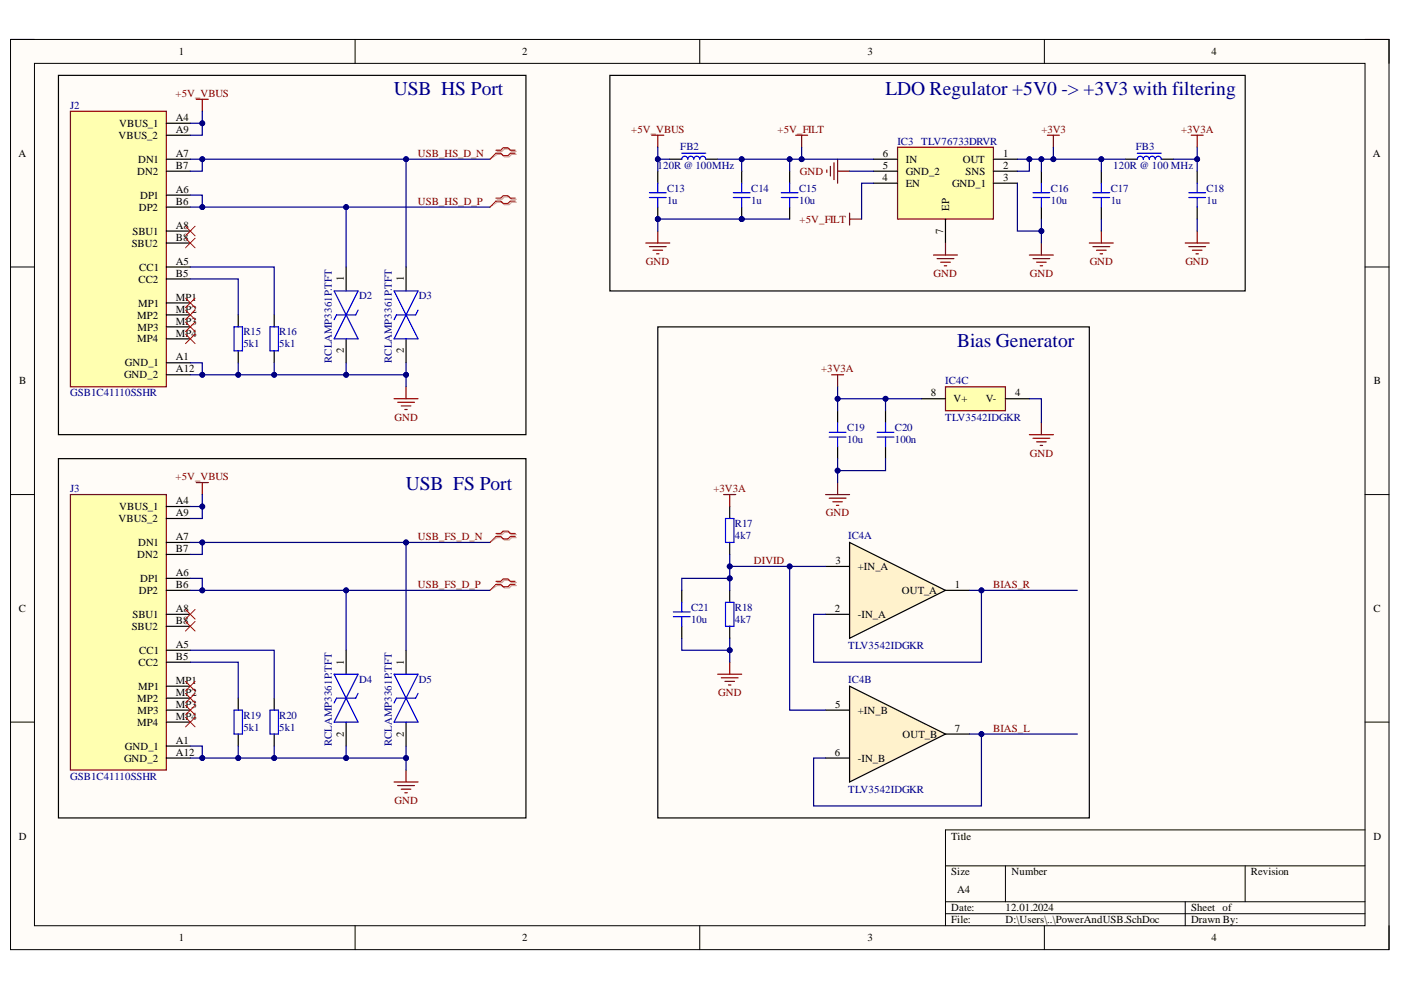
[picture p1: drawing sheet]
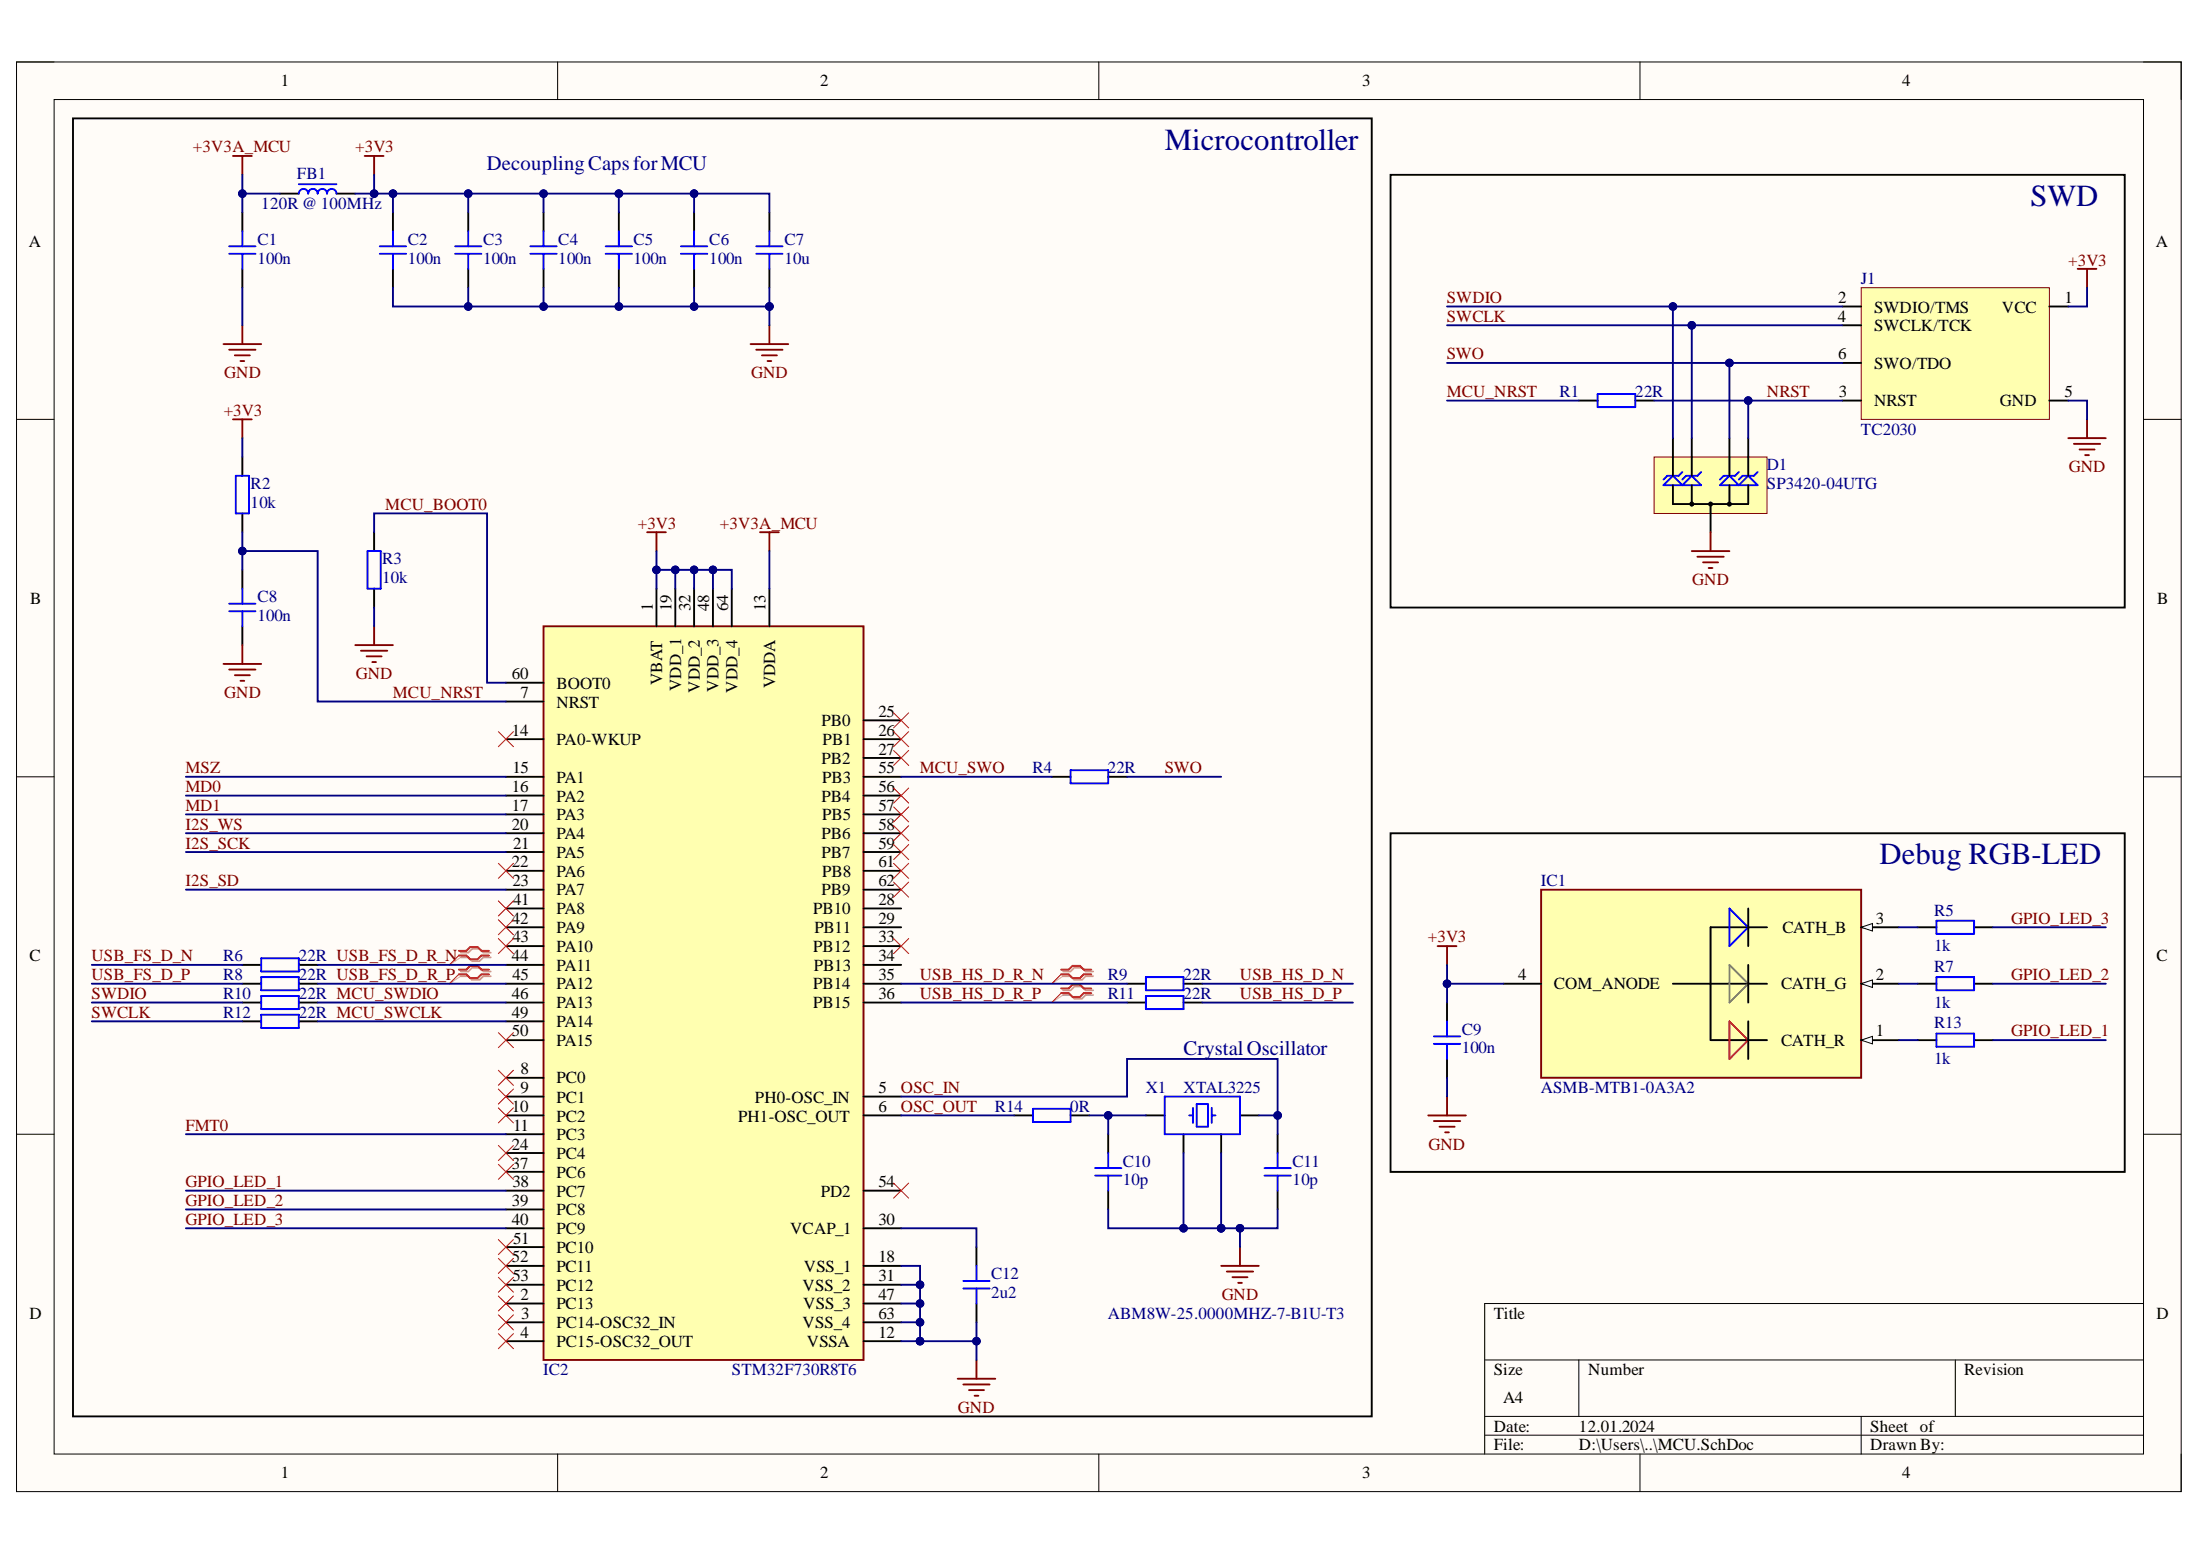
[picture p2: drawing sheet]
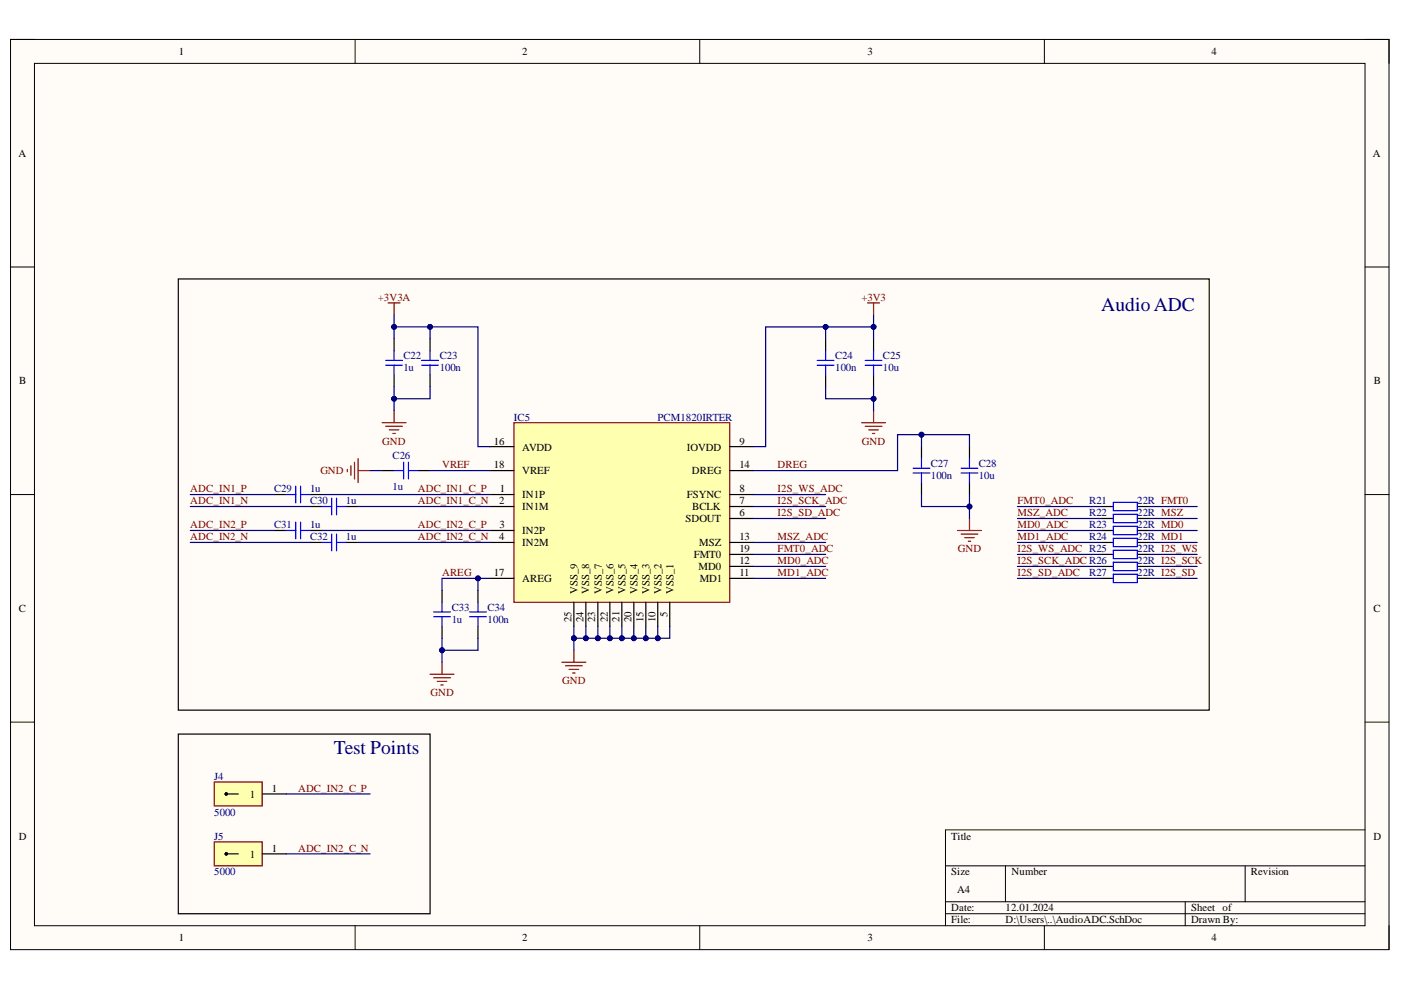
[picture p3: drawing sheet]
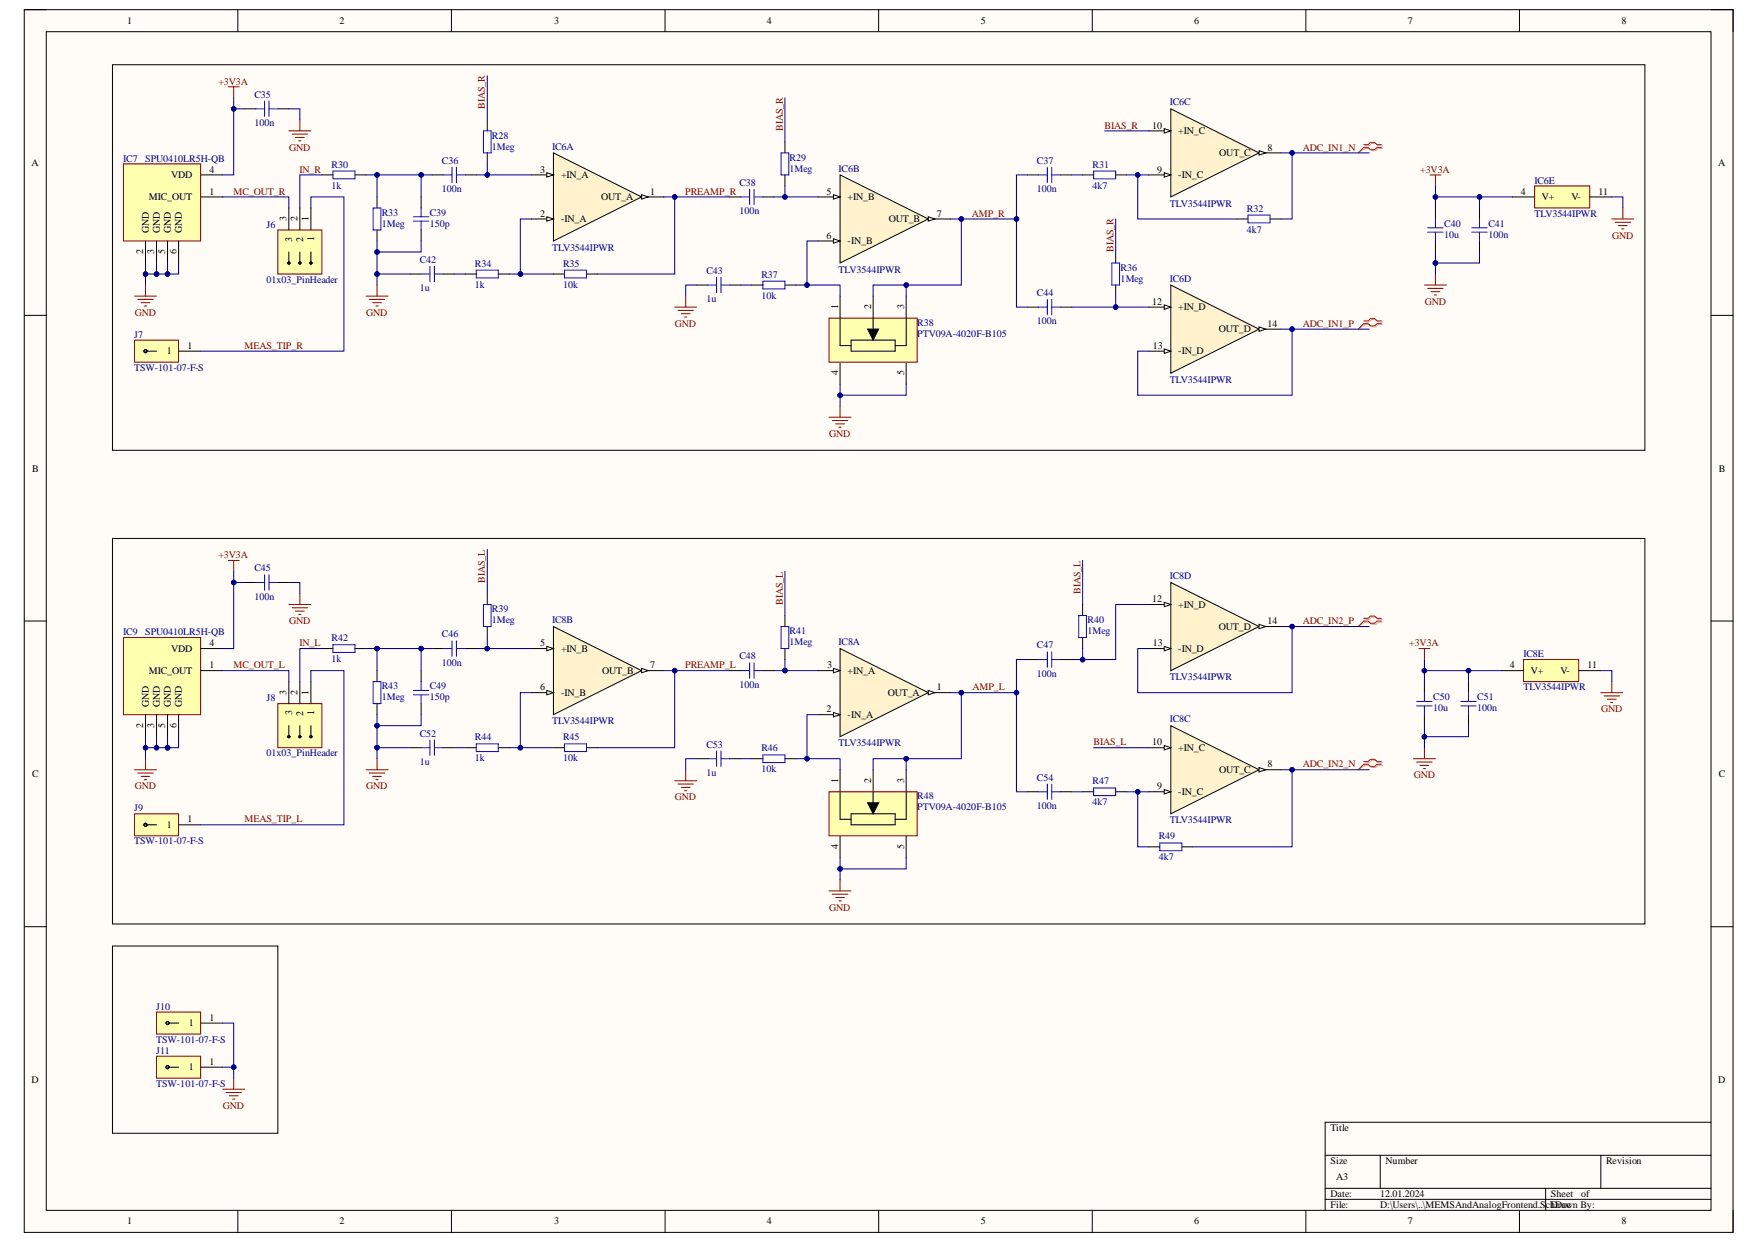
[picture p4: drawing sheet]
# Altium project Bat_Detector_Full.PrjPcb
4 sheets, 132 parts. Net scope: global (net labels, ports and power ports of the same name join across sheets).
Board file: PCBDesign.PcbDoc
Sheets:
  PowerAndUSB.SchDoc
  MCU.SchDoc
  AudioADC.SchDoc
  MEMSAndAnalogFrontend.SchDoc

## Sheet PowerAndUSB.SchDoc
size A4; SheetNumber: 1; SheetTotal: 4

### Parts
C13  1u  [CAP_0805]
C14  1u  [CAP_0805]
C15  10u  [CAP_0805]
C16  10u  [CAP_0805]
C17  1u  [CAP_0402]
C18  1u  [CAP_0402]
C19  10u  [CAP_0603]
C20  100n  [CAP_0402]
C21  10u  [CAP_0603]
D2  RCLAMP3361P.TFT  [RCLAMP3361PTFT]
D3  RCLAMP3361P.TFT  [RCLAMP3361PTFT]
D4  RCLAMP3361P.TFT  [RCLAMP3361PTFT]
D5  RCLAMP3361P.TFT  [RCLAMP3361PTFT]
FB2  120R @ 100MHz  [FB_0805]
FB3  120R @ 100 MHz  [FB_0603]
IC3  TLV76733DRVR  [SON65P200X200X80-7N]
IC4  TLV3542IDGKR  [SOP65P490X110-8N]  (parts A,B,C of 3)
J2  GSB1C41110SSHR  [GSB1C41110SSHR]
J3  GSB1C41110SSHR  [GSB1C41110SSHR]
R15  5k1  [RES_0402]
R16  5k1  [RES_0402]
R17  4k7  [RES_0603]
R18  4k7  [RES_0603]
R19  5k1  [RES_0402]
R20  5k1  [RES_0402]

### Blocks framed on the sheet
USB  HS Port: D2 D3 J2 R15 R16
LDO Regulator +5V0 -> +3V3 with filtering: C13-C18 FB2 FB3 IC3
Bias Generator: C19-C21 IC4 R17 R18
USB  FS Port: D4 D5 J3 R19 R20

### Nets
+3V3: C16.2 C17.1 FB3.1 IC3.1(OUT) IC3.2(SNS)
+3V3A: C18.1 C19.2 C20.2 FB3.2 IC4.8(V+) R17.2
+5V_FILT: C14.2 C15.2 FB2.2 IC3.4(EN) IC3.6(IN)
+5V_VBUS: C13.2 FB2.1 J2.A4(VBUS_1) J2.A9(VBUS_2) J3.A4(VBUS_1) J3.A9(VBUS_2)
GND: C13.1 C14.1 C15.1 C16.1 C17.2 C18.2 C19.1 C20.1 C21.1 D2.2 D3.2 D4.2 D5.2 IC3.3(GND_1) IC3.5(GND_2) IC3.7(EP) IC4.4(V-) J2.A1(GND_1) J2.A12(GND_2) J3.A1(GND_1) J3.A12(GND_2) R15.1 R16.1 R18.1 R19.1 R20.1
BIAS_L: IC4.6(-IN_B) IC4.7(OUT_B)
BIAS_R: IC4.1(OUT_A) IC4.2(-IN_A)
DIVID: C21.2 IC4.3(+IN_A) IC4.5(+IN_B) R17.1 R18.2
USB_FS_D_N: D5.1 J3.A7(DN1) J3.B7(DN2)
USB_FS_D_P: D4.1 J3.A6(DP1) J3.B6(DP2)
USB_HS_D_N: D3.1 J2.A7(DN1) J2.B7(DN2)
USB_HS_D_P: D2.1 J2.A6(DP1) J2.B6(DP2)
NetJ2_A5: J2.A5(CC1) R16.2
NetJ2_B5: J2.B5(CC2) R15.2
NetJ3_A5: J3.A5(CC1) R20.2
NetJ3_B5: J3.B5(CC2) R19.2

Not connected (* = marked no-connect by the designer): J2 A8(SBU1)* B8(SBU2)* MP1* MP2* MP3* MP4*; J3 A8(SBU1)* B8(SBU2)* MP1* MP2* MP3* MP4*

### Layout directives
differential pair: USB_FS_D_N, USB_FS_D_P, USB_HS_D_N, USB_HS_D_P

## Sheet MCU.SchDoc
size A4; SheetNumber: 2; SheetTotal: 4

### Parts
C1  100n  [CAP_0402]
C2  100n  [CAP_0402]
C3  100n  [CAP_0402]
C4  100n  [CAP_0402]
C5  100n  [CAP_0402]
C6  100n  [CAP_0402]
C7  10u  [CAP_0603]
C8  100n  [CAP_0402]
C9  100n  [CAP_0402]
C10  10p  [CAP_0402]
C11  10p  [CAP_0402]
C12  2u2  [CAP_0402]
D1  SP3420-04UTG  [uDFN-10]
FB1  120R @ 100MHz  [FB_0402]
IC1  ASMB-MTB1-0A3A2  [AVAGO_PLCC4]
IC2  STM32F730R8T6  [QFP50P1200X1200X160-64N]
J1  TC2030  [TC2030-FP]  (no BOM)
R1  22R  [RES_0402]
R2  10k  [RES_0402]
R3  10k  [RES_0402]
R4  22R  [RES_0402]
R5  1k  [RES_0402]
R6  22R  [RES_0402]
R7  1k  [RES_0402]
R8  22R  [RES_0402]
R9  22R  [RES_0402]
R10  22R  [RES_0402]
R11  22R  [RES_0402]
R12  22R  [RES_0402]
R13  1k  [RES_0402]
R14  0R  [RES_0402]
X1  XTAL3225  [XTAL_3225]

### Blocks framed on the sheet
Microcontroller: C1-C8 C10-C12 FB1 IC2 R2-R4 R6 R8-R12 R14 X1
SWD: D1 J1 R1
Debug RGB-LED: C9 IC1 R5 R7 R13

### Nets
+3V3: C2.2 C3.2 C4.2 C5.2 C6.2 C7.2 C9.2 FB1.2 IC1.4(COM_ANODE) IC2.1(VBAT) IC2.19(VDD_1) IC2.32(VDD_2) IC2.48(VDD_3) IC2.64(VDD_4) J1.1(VCC) R2.1
+3V3A_MCU: C1.2 FB1.1 IC2.13(VDDA)
GND: C1.1 C2.1 C3.1 C4.1 C5.1 C6.1 C7.1 C8.1 C9.1 C10.1 C11.1 C12.1 D1.38(GND) IC2.12(VSSA) IC2.18(VSS_1) IC2.31(VSS_2) IC2.47(VSS_3) IC2.63(VSS_4) J1.5(GND) R3.1 X1.2 X1.4
FMT0: IC2.11(PC3)
GPIO_LED_1: IC2.38(PC7) R13.1
GPIO_LED_2: IC2.39(PC8) R7.1
GPIO_LED_3: IC2.40(PC9) R5.1
I2S_SCK: IC2.21(PA5)
I2S_SD: IC2.23(PA7)
I2S_WS: IC2.20(PA4)
MCU_BOOT0: IC2.60(BOOT0) R3.2
MCU_NRST: C8.2 IC2.7(NRST) R1.1 R2.2
MCU_SWCLK: IC2.49(PA14) R12.2
MCU_SWDIO: IC2.46(PA13) R10.2
MCU_SWO: IC2.55(PB3) R4.1
MD0: IC2.16(PA2)
MD1: IC2.17(PA3)
MSZ: IC2.15(PA1)
NRST: D1.56 J1.3(NRST) R1.2
OSC_IN: C11.2 IC2.5(PH0-OSC_IN) X1.1
OSC_OUT: IC2.6(PH1-OSC_OUT) R14.1
SWCLK: D1.29 J1.4(SWCLK/TCK) R12.1
SWDIO: D1.110 J1.2(SWDIO/TMS) R10.1
SWO: D1.47 J1.6(SWO/TDO) R4.2
USB_FS_D_N: R6.1
USB_FS_D_P: R8.1
USB_FS_D_R_N: IC2.44(PA11) R6.2
USB_FS_D_R_P: IC2.45(PA12) R8.2
USB_HS_D_N: R9.2
USB_HS_D_P: R11.2
USB_HS_D_R_N: IC2.35(PB14) R9.1
USB_HS_D_R_P: IC2.36(PB15) R11.1
NetC10_2: C10.2 R14.2 X1.3
NetC12_2: C12.2 IC2.30(VCAP_1)
NetIC1_1: IC1.1(CATH_R) R13.2
NetIC1_2: IC1.2(CATH_G) R7.2
NetIC1_3: IC1.3(CATH_B) R5.2

Not connected (* = marked no-connect by the designer): IC2 2(PC13)* 3(PC14-OSC32_IN)* 4(PC15-OSC32_OUT)* 8(PC0)* 9(PC1)* 10(PC2)* 14(PA0-WKUP)* 22(PA6)* 24(PC4)* 25(PB0)* 26(PB1)* 27(PB2)* 28(PB10) 29(PB11) 33(PB12)* 34(PB13) 37(PC6)* 41(PA8)* 42(PA9)* 43(PA10)* 50(PA15)* 51(PC10)* 52(PC11)* 53(PC12)* 54(PD2)* 56(PB4)* 57(PB5)* 58(PB6)* 59(PB7)* 61(PB8)* 62(PB9)*

### Layout directives
differential pair: USB_FS_D_R_N, USB_FS_D_R_P, USB_HS_D_R_N, USB_HS_D_R_P

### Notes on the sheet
- Decoupling Caps for MCU
- Crystal Oscillator
- ABM8W-25.0000MHZ-7-B1U-T3

## Sheet AudioADC.SchDoc
size A4; SheetNumber: 3; SheetTotal: 4

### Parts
C22  1u  [CAP_0603]
C23  100n  [CAP_0402]
C24  100n  [CAP_0402]
C25  10u  [CAP_0603]
C26  1u  [CAP_0402]
C27  100n  [CAP_0402]
C28  10u  [CAP_0603]
C29  1u  [CAP_0402]
C30  1u  [CAP_0402]
C31  1u  [CAP_0402]
C32  1u  [CAP_0402]
C33  1u  [CAP_0603]
C34  100n  [CAP_0402]
IC5  PCM1820IRTER  [PCM1820IRTER]
J4  5000  [5000]
J5  5000  [5000]
R21  22R  [RES_0402]
R22  22R  [RES_0402]
R23  22R  [RES_0402]
R24  22R  [RES_0402]
R25  22R  [RES_0402]
R26  22R  [RES_0402]
R27  22R  [RES_0402]

### Blocks framed on the sheet
Audio ADC: C22-C34 IC5 R21-R27
Test Points: J4 J5

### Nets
+3V3: C24.2 C25.2 IC5.9(IOVDD)
+3V3A: C22.2 C23.2 IC5.16(AVDD)
GND: C22.1 C23.1 C24.1 C25.1 C26.1 C27.1 C28.1 C33.1 C34.1 IC5.5(VSS_1) IC5.10(VSS_2) IC5.15(VSS_3) IC5.20(VSS_4) IC5.21(VSS_5) IC5.22(VSS_6) IC5.23(VSS_7) IC5.24(VSS_8) IC5.25(VSS_9)
ADC_IN1_C_N: C30.2 IC5.2(IN1M)
ADC_IN1_C_P: C29.2 IC5.1(IN1P)
ADC_IN1_N: C30.1
ADC_IN1_P: C29.1
ADC_IN2_C_N: C32.2 IC5.4(IN2M) J5.1
ADC_IN2_C_P: C31.2 IC5.3(IN2P) J4.1
ADC_IN2_N: C32.1
ADC_IN2_P: C31.1
AREG: C33.2 C34.2 IC5.17(AREG)
DREG: C27.2 C28.2 IC5.14(DREG)
FMT0: R21.2
FMT0_ADC: IC5.19(FMT0) R21.1
I2S_SCK: R26.2
I2S_SCK_ADC: IC5.7(BCLK) R26.1
I2S_SD: R27.2
I2S_SD_ADC: IC5.6(SDOUT) R27.1
I2S_WS: R25.2
I2S_WS_ADC: IC5.8(FSYNC) R25.1
MD0: R23.2
MD0_ADC: IC5.12(MD0) R23.1
MD1: R24.2
MD1_ADC: IC5.11(MD1) R24.1
MSZ: R22.2
MSZ_ADC: IC5.13(MSZ) R22.1
VREF: C26.2 IC5.18(VREF)

## Sheet MEMSAndAnalogFrontend.SchDoc
size A3; SheetNumber: 4; SheetTotal: 4

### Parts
C35  100n  [CAP_0402]
C36  100n  [CAP_0402]
C37  100n  [CAP_0402]
C38  100n  [CAP_0402]
C39  150p  [CAP_0402]
C40  10u  [CAP_0603]
C41  100n  [CAP_0402]
C42  1u  [CAP_0402]
C43  1u  [CAP_0402]
C44  100n  [CAP_0402]
C45  100n  [CAP_0402]
C46  100n  [CAP_0402]
C47  100n  [CAP_0402]
C48  100n  [CAP_0402]
C49  150p  [CAP_0402]
C50  10u  [CAP_0603]
C51  100n  [CAP_0402]
C52  1u  [CAP_0402]
C53  1u  [CAP_0402]
C54  100n  [CAP_0402]
IC6  TLV3544IPWR  [SOP65P640X120-14N]  (parts A,B,C,D,E of 5)
IC7  SPU0410LR5H-QB  [SPU0410LR5H-QB]
IC8  TLV3544IPWR  [SOP65P640X120-14N]  (parts A,B,C,D,E of 5)
IC9  SPU0410LR5H-QB  [SPU0410LR5H-QB]
J6  01x03_PinHeader  [HDRV3W64P0X254_1X3_732X244X854P]
J7  TSW-101-07-F-S  [TSW-101-XX-YY-S]
J8  01x03_PinHeader  [HDRV3W64P0X254_1X3_732X244X854P]
J9  TSW-101-07-F-S  [TSW-101-XX-YY-S]
J10  TSW-101-07-F-S  [TSW-101-XX-YY-S]
J11  TSW-101-07-F-S  [TSW-101-XX-YY-S]
R28  1Meg  [RES_0402]
R29  1Meg  [RES_0402]
R30  1k  [RES_0402]
R31  4k7  [RES_0402]
R32  4k7  [RES_0402]
R33  1Meg  [RES_0402]
R34  1k  [RES_0402]
R35  10k  [RES_0402]
R36  1Meg  [RES_0402]
R37  10k  [RES_0402]
R38  PTV09A-4020F-B105  [PTV09A4020FB103]
R39  1Meg  [RES_0402]
R40  1Meg  [RES_0402]
R41  1Meg  [RES_0402]
R42  1k  [RES_0402]
R43  1Meg  [RES_0402]
R44  1k  [RES_0402]
R45  10k  [RES_0402]
R46  10k  [RES_0402]
R47  4k7  [RES_0402]
R48  PTV09A-4020F-B105  [PTV09A4020FB103]
R49  4k7  [RES_0402]

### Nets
+3V3A: C35.1 C40.2 C41.2 C45.1 C50.2 C51.2 IC6.4(V+) IC7.4(VDD) IC8.4(V+) IC9.4(VDD)
GND: C35.2 C39.2 C40.1 C41.1 C42.1 C43.1 C45.2 C49.2 C50.1 C51.1 C52.1 C53.1 IC6.11(V-) IC7.2(GND) IC7.3(GND) IC7.5(GND) IC7.6(GND) IC8.11(V-) IC9.2(GND) IC9.3(GND) IC9.5(GND) IC9.6(GND) J10.1 J11.1 R33.1 R38.4(MH1) R38.5(MH2) R43.1 R48.4(MH1) R48.5(MH2)
ADC_IN1_N: IC6.8(OUT_C) R32.2
ADC_IN1_P: IC6.13(-IN_D) IC6.14(OUT_D)
ADC_IN2_N: IC8.8(OUT_C) R49.2
ADC_IN2_P: IC8.13(-IN_D) IC8.14(OUT_D)
AMP_L: C47.2 C54.2 IC8.1(OUT_A) R48.2(WIPER) R48.3(CW)
AMP_R: C37.2 C44.2 IC6.7(OUT_B) R38.2(WIPER) R38.3(CW)
BIAS_L: IC8.10(+IN_C) R39.2 R40.2 R41.2
BIAS_R: IC6.10(+IN_C) R28.2 R29.2 R36.2
IN_L: J8.2 R42.1
IN_R: J6.2 R30.1
MC_OUT_L: IC9.1(MIC_OUT) J8.3
MC_OUT_R: IC7.1(MIC_OUT) J6.3
MEAS_TIP_L: J8.1 J9.1
MEAS_TIP_R: J6.1 J7.1
PREAMP_L: C48.2 IC8.7(OUT_B) R45.2
PREAMP_R: C38.2 IC6.1(OUT_A) R35.2
NetC36_1: C36.1 IC6.3(+IN_A) R28.1
NetC36_2: C36.2 C39.1 R30.2 R33.2
NetC37_1: C37.1 R31.1
NetC38_1: C38.1 IC6.5(+IN_B) R29.1
NetC42_2: C42.2 R34.1
NetC43_2: C43.2 R37.1
NetC44_1: C44.1 IC6.12(+IN_D) R36.1
NetC46_1: C46.1 IC8.5(+IN_B) R39.1
NetC46_2: C46.2 C49.1 R42.2 R43.2
NetC47_1: C47.1 IC8.12(+IN_D) R40.1
NetC48_1: C48.1 IC8.3(+IN_A) R41.1
NetC52_2: C52.2 R44.1
NetC53_2: C53.2 R46.1
NetC54_1: C54.1 R47.1
NetIC6_2: IC6.2(-IN_A) R34.2 R35.1
NetIC6_6: IC6.6(-IN_B) R37.2 R38.1(CCW)
NetIC6_9: IC6.9(-IN_C) R31.2 R32.1
NetIC8_2: IC8.2(-IN_A) R46.2 R48.1(CCW)
NetIC8_6: IC8.6(-IN_B) R44.2 R45.1
NetIC8_9: IC8.9(-IN_C) R47.2 R49.1

### Layout directives
differential pair: ADC_IN1_N, ADC_IN1_P, ADC_IN2_N, ADC_IN2_P

## Nets that join several sheets
+3V3: PowerAndUSB (5 pins), MCU (16 pins), AudioADC (C24.2 C25.2 IC5.9)
+3V3A: PowerAndUSB (6 pins), AudioADC (C22.2 C23.2 IC5.16), MEMSAndAnalogFrontend (10 pins)
GND: PowerAndUSB (26 pins), MCU (22 pins), AudioADC (18 pins), MEMSAndAnalogFrontend (30 pins)
ADC_IN1_N: AudioADC (C30.1), MEMSAndAnalogFrontend (IC6.8 R32.2)
ADC_IN1_P: AudioADC (C29.1), MEMSAndAnalogFrontend (IC6.13 IC6.14)
ADC_IN2_N: AudioADC (C32.1), MEMSAndAnalogFrontend (IC8.8 R49.2)
ADC_IN2_P: AudioADC (C31.1), MEMSAndAnalogFrontend (IC8.13 IC8.14)
BIAS_L: PowerAndUSB (IC4.6 IC4.7), MEMSAndAnalogFrontend (IC8.10 R39.2 R40.2 R41.2)
BIAS_R: PowerAndUSB (IC4.1 IC4.2), MEMSAndAnalogFrontend (IC6.10 R28.2 R29.2 R36.2)
FMT0: MCU (IC2.11), AudioADC (R21.2)
I2S_SCK: MCU (IC2.21), AudioADC (R26.2)
I2S_SD: MCU (IC2.23), AudioADC (R27.2)
I2S_WS: MCU (IC2.20), AudioADC (R25.2)
MD0: MCU (IC2.16), AudioADC (R23.2)
MD1: MCU (IC2.17), AudioADC (R24.2)
MSZ: MCU (IC2.15), AudioADC (R22.2)
USB_FS_D_N: PowerAndUSB (D5.1 J3.A7 J3.B7), MCU (R6.1)
USB_FS_D_P: PowerAndUSB (D4.1 J3.A6 J3.B6), MCU (R8.1)
USB_HS_D_N: PowerAndUSB (D3.1 J2.A7 J2.B7), MCU (R9.2)
USB_HS_D_P: PowerAndUSB (D2.1 J2.A6 J2.B6), MCU (R11.2)
